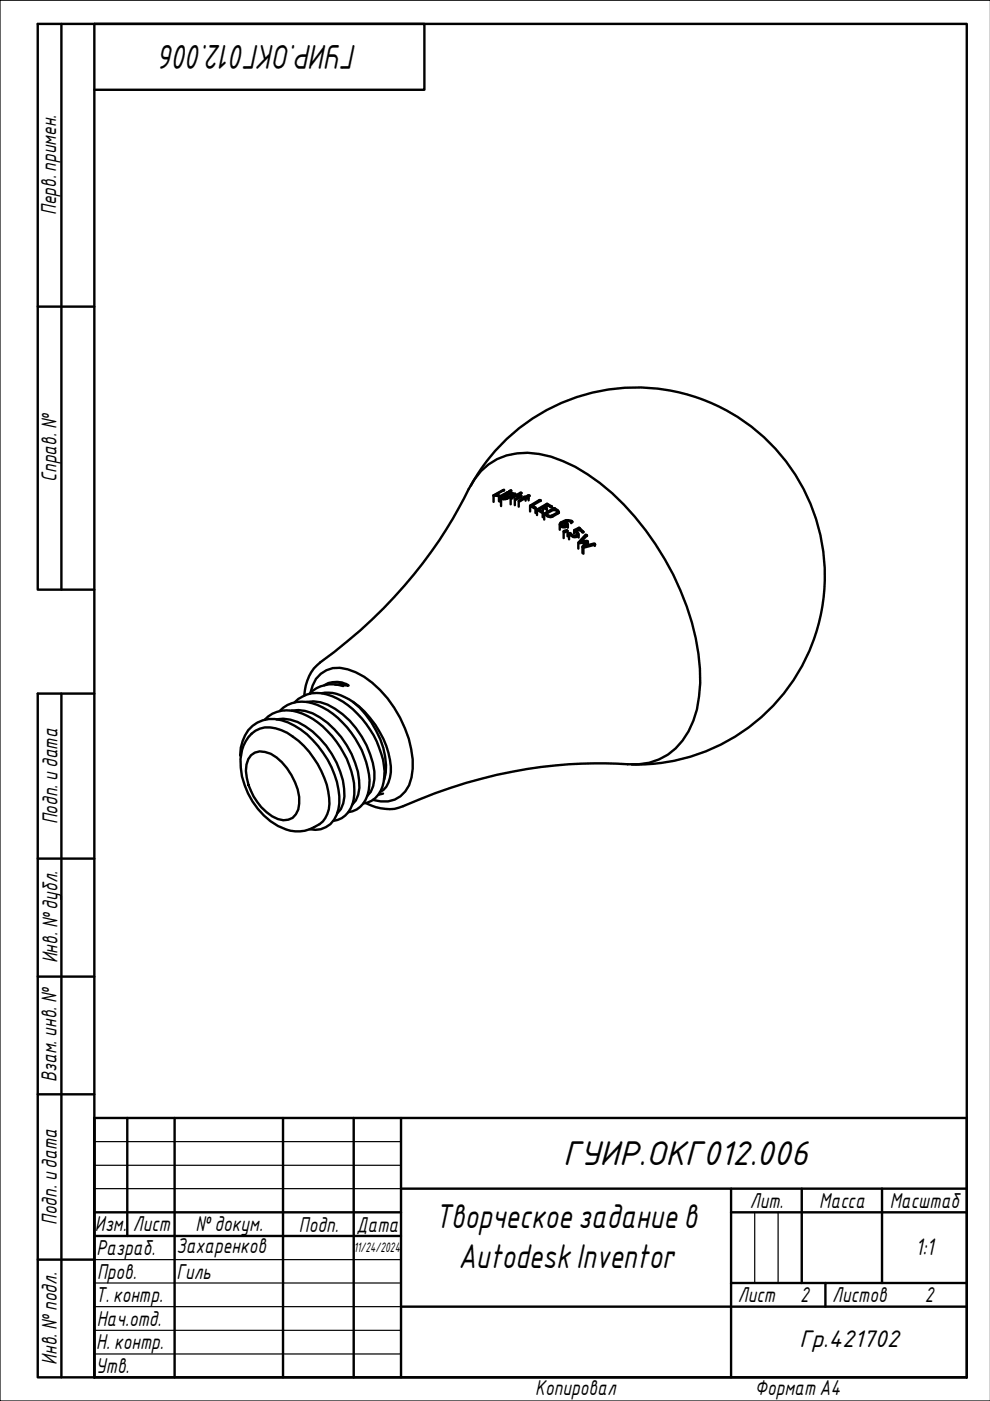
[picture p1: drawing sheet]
<svg xmlns="http://www.w3.org/2000/svg" width="210mm" height="297mm" viewBox="0 0 210 297" stroke-linecap="round" stroke-linejoin="round" font-family="sans-serif">
<g fill="none" stroke="#000" stroke-width=".51">
<path d="M99.8 103a40 40 0 0 1 69.7-.9 40 40 0 0 1-35.6 60M104.6 105l2.3-1.1-1.9 1.1h.7v.1zM104.6 105.1v1.3M105.8 105.1v1.2M106.1 105.2l1.7-.8-1.5 .9zM106.1 105.2v1.3M106.2 105.7v1.6M106.9 103.9v.1M106.9 105.3v.4M107.3 105.2l.1-.1a1.35 1.35 0 0 1 1.4-.3l-1 .6zM107.8 104.4v.4M107.9 104.2v.2"/>
<path d="M108 104.1l.4-.1zM108.3 105.6v1.3M108.3 105.6l2.1-1.2 .2 .1-.6 .4 .6 .2-.1 .2-1.2 .7-.1-.1 1-.7-.5-.2-1.2 .7zM108.4 104v.2M109.2 105.9v1.2M109.2 104.7a1.78 1.78 0 0 0-2.2 .6l.6 .2-.7 .2M109.2 104.7l-1.6 1-.4 .1-1-.1h.7M109.2 104.7v.4M109.7 105v.5M110 106.2v1.2M110.6 104.5v.1M110.6 105.1v.6"/>
<path d="M111.1 105.4v.2M111.4 105.6h.6l-.3-.1 .6-.4-.3-.1-.6 .3h-.3l.2 .2-1.3 .7 .2 .1 1.2-.7v.6M112.1 105.6v.5M112.3 105.1v.1M112.4 107.2l2-1.2h.2v.2l-1.8 1 .7 .5zM112.4 107.2v1.2M113.5 107.7v1.1M113.9 108.1v1.1M114.6 106.1v.1M115.1 108.6v1.1M115.4 109v1.2M115.4 108.9l2.2-1.2 .8 .7v.4l-1.4 .8a1.61 1.61 0 0 1-1.6-.6z"/>
<path d="M115.8 109l1.7-1 .5 .3 .2 .3-1.5 .8zM116 107.8v.6M116 107.3v-.3l.8 .6 .2-.2-1-.6-2.1 1.3 1.1 .5-.8-.5 .9-.5v.6M116 107l-.7 .4 .6 .5-.8-.3M117 107.4v.2M117.5 108v.2M118.5 108.6v.2M118.7 111.2v1.1M118.9 110.8a2.04 2.04 0 0 1 2.4-.2l-1.4-.1a.85 .85 0 0 1 .5 .9 .9 .9 0 0 1-1 .4 .9 .9 0 0 1-.7-.8zM119.1 111l.5-.3 .5 .5-.3 .4h-.4l-.4-.4zM119.5 112.6v1.5M119.6 112.6l.5-.2 .2 .2-.5 .2-.3-.1z"/>
<path d="M119.6 110.7v.7M120.3 112.6v1.1M120.4 111.2v.7M120.6 113.1v1.2M121.1 110.7v.2M121.3 110.6v.1M121.7 112.5v.6M122.6 115v1.3M122.7 113.3v.7M122.8 112.2l-.7 .4a.76 .76 0 0 1 .5 .9 .91 .91 0 0 1-1.4 .1l-.5-.4-.1-.1 .2-.1a1.11 1.11 0 0 0 1.4 .5l.2-.4-.7-.6 1.1-.6 .9 .9-.2 .1-.7-.7v.2M123.5 115.9v1.4M123.7 112.8v.1"/>
<path d="M123.7 116.1v1.3M124.1 113.4l.3 .2-1.2 1.3 1.4-.2 .1 .2-.7 .8 1.9-.5 .2 .1v.2l-2.6 .6 .6-1.1-1.2 .2-.2-.2zM124.5 113.5v.2M124.7 114.8v.5M126.1 115.5v.2M126.2 115.4v.2M53.3 155.6a5.5 5.5 0 0 1 6.3-.8 18.3 18.3 0 0 1 10 13 6.9 6.9 0 0 1-1.1 6.4 7.9 7.9 0 0 1-9.6 .9 16.1 16.1 0 0 1-7.9-14.2 8.1 8.1 0 0 1 2.3-5.3zM56.1 152.6a6.9 6.9 0 0 1 8-1.3 19.5 19.5 0 0 1 11 15.9 6.1 6.1 0 0 1-3.5 6.6l-.9 .2M58.6 152.5a8.2 8.2 0 0 1 6.1 1.5 19 19 0 0 1 8.3 13.2 5.8 5.8 0 0 1-1.5 5.3M59.3 150.7a6.9 6.9 0 0 1 8-1.2 19.7 19.7 0 0 1 11.1 15.9 6.9 6.9 0 0 1-2.8 6.2l-1.7 .6M61.8 150.7a8.1 8.1 0 0 1 6.1 1.4 19 19 0 0 1 8.2 13.3 5.8 5.8 0 0 1-1.4 5.2M62.5 148.9a6.9 6.9 0 0 1 8-1.3 19.7 19.7 0 0 1 11 16 6.9 6.9 0 0 1-2.7 6.2l-1.8 .6"/>
<path d="M64.5 147.4a9.3 9.3 0 0 1 3.4-7 99.1 99.1 0 0 0 31.5-36.7 13.1 13.1 0 0 1 14.9-7.4 31.9 31.9 0 0 1 15.5 8.3 59.5 59.5 0 0 1 18.3 34 29.8 29.8 0 0 1-1.1 14.2 13.1 13.1 0 0 1-13.9 9.2 100.2 100.2 0 0 0-47.6 8.9 9.4 9.4 0 0 1-7.9-.6M65 148.8a8 8 0 0 1 6.1 1.5 19.4 19.4 0 0 1 8.3 13.3 6.1 6.1 0 0 1-1.5 5.2M65.8 147a6.1 6.1 0 0 1 4.7-5.3 10.9 10.9 0 0 1 8.4 3.1 24.2 24.2 0 0 1 8.6 18.2 7 7 0 0 1-3.8 6.5l-1.4 .4h-1.6l-1.6-.3M68.2 147a8.6 8.6 0 0 1 6.7 1.8M71.1 145.1l2.8 .2a4.7 4.7 0 0 0-5.1 0M72.8 145.5a7 7 0 0 0-7.1 1.6M74.9 148.8a19.3 19.3 0 0 1 8 15 5.1 5.1 0 0 1-2.3 4.1M74.9 148.8a19.6 19.6 0 0 1 7 13.4l-.1 1.6-.3 1.5M51.1 160.4a7.1 7.1 0 0 1 5.9-8 11.9 11.9 0 0 1 9.3 4.5 19 19 0 0 1 5.6 13.4 5.5 5.5 0 0 1-5 5.6l-1.2-.1M53.2 160.1a3.5 3.5 0 0 1 4.2-.3 12.6 12.6 0 0 1 6 10.6 3.2 3.2 0 0 1-4.5 3.3 11.8 11.8 0 0 1-6.6-11.6l.3-1.1zM81.2 168.3l-1 .2"/>
</g>
<path d="M210 0h-210v297h210" fill="none" stroke="#000" stroke-width=".25"/>
<path d="M20 5.1h185v286.9h-185z" fill="none" stroke="#000" stroke-width=".51"/>
<g fill="none" stroke="#000" stroke-width=".51">
<path d="M20 237h185v55h-185zM27 237v25.1M37 237v55M60 237v55M75 237v55M85 237v55M20 257h65M85 252h120M155 257h50M155 252v40M170 252v20M187 252v20"/>
<path d="M20 262.1h65M85 277h120M155 272h50M175 272v5"/>
</g>
<path d="M20 242h65M20 247.1h65M20 252h65M160 257v15M165 257v15M20 267.1h65M20 272h65M20 277h65M20 282.1h65M20 287.1h65" fill="none" stroke="#000" stroke-width=".25"/>
<path d="M13 5.1v119.9M20 19h70v-13.9h-82v119.9h12M8 65h12M13 147.1v144.9M20 147.1h-12v144.9h12M8 182h12M8 207.1h12M8 232h12M8 267.1h12" fill="none" stroke="#000" stroke-width=".51"/>
<g font-size="7">
<text x="75.7" y="9.5" transform="rotate(180 75.7 9.5)">ГУИР.ОКГ012.006</text>
<text x="119.4" y="247">ГУИР.ОКГ012.006</text>
<text x="92.3" y="260.3">Творческое задание в</text>
<text x="97.2" y="268.8">AutodeskInventor</text>
</g>
<g font-size="4.9">
<text x="194.1" y="266.2">1:1</text>
<text x="169.5" y="285.7">Гр.421702</text>
</g>
<g font-size="4.4">
<text x="11.9" y="45.6" transform="rotate(-90 11.9 45.6)">Перв. примен.</text>
<text x="12" y="102.2" transform="rotate(-90 12 102.2)">Справ. №</text>
<text x="12.2" y="174.8" transform="rotate(-90 12.2 174.8)">Подп. идата</text>
<text x="12.2" y="204.3" transform="rotate(-90 12.2 204.3)">Инв. №дубл.</text>
<text x="12" y="229.5" transform="rotate(-90 12 229.5)">Взам. инв. №</text>
<text x="159" y="256.1">Лит.</text>
<text x="173.7" y="256.1">Масса</text>
<text x="188.7" y="256.1">Масштаб</text>
<text x="12.1" y="259.8" transform="rotate(-90 12.1 259.8)">Подп. идата</text>
<text x="20.1" y="261.1">Изм.</text>
<text x="28.2" y="261.1">Лист</text>
<text x="41.5" y="261">№докум.</text>
<text x="63.4" y="261.2">Подп.</text>
<text x="75.6" y="261.2">Дата</text>
<text x="20.4" y="266.1">Разраб.</text>
<text x="37.4" y="265.7">Захаренков</text>
<text x="20.6" y="271.1">Пров.</text>
<text x="37.4" y="271.1">Гиль</text>
<text x="20.3" y="276.1">Т. контр.</text>
<text x="20.5" y="281.1">Нач.отд.</text>
<text x="156.5" y="276.1">Лист</text>
<text x="169.7" y="276.1">2</text>
<text x="176.5" y="276.1">Листов</text>
<text x="196.1" y="276">2</text>
<text x="20.4" y="286.1">Н. контр.</text>
<text x="12.1" y="289.4" transform="rotate(-90 12.1 289.4)">Инв. №подл.</text>
<text x="20.3" y="291.1">Утв.</text>
<text x="113.5" y="295.8">Копировал</text>
<text x="160" y="295.7">Формат A4</text>
</g>
<text font-size="2.8" x="75" y="265.5">11/24/2024</text>
</svg>
